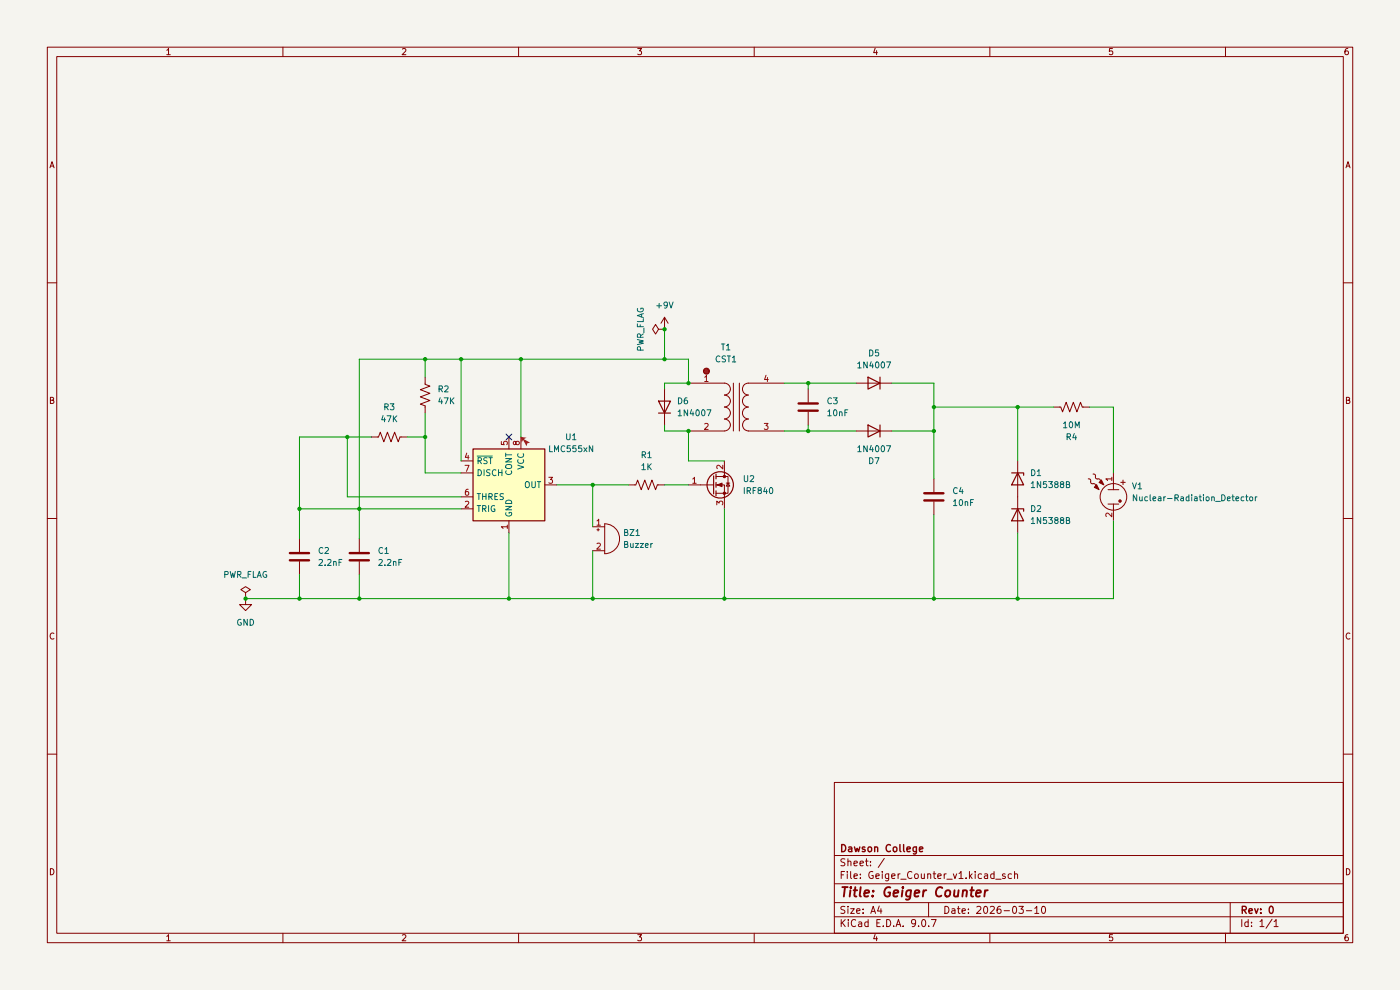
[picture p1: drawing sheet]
(kicad_sch
 (version 20250114)
 (generator "eeschema")
 (generator_version "9.0")
 (paper "A4")
 (title_block
  (title "Geiger Counter")
  (date "2026-03-10")
  (rev "0")
  (company "Dawson College"))
 (lib_symbols
  (symbol "Device:Buzzer"
   (pin_names
    (offset 0.0254) (hide yes)) (exclude_from_sim no) (in_bom yes) (on_board yes)
   (property "Reference" "BZ" (at 3.81 1.27 0) (effects (font (size 1.27 1.27)) (justify left)))
   (property "Value" "Buzzer" (at 3.81 -1.27 0) (effects (font (size 1.27 1.27)) (justify left)))
   (property "Footprint" "" (at -0.635 2.54 90) (effects (font (size 1.27 1.27)) (hide yes)))
   (property "Datasheet" "~" (at -0.635 2.54 90) (effects (font (size 1.27 1.27)) (hide yes)))
   (property "Description" "Buzzer, polarized" (at 0 0 0) (effects (font (size 1.27 1.27)) (hide yes)))
   (symbol "Buzzer_0_1"
    (polyline (pts (xy -1.651 1.905) (xy -1.143 1.905)) (stroke (width 0) (type default)) (fill (type none)))
    (polyline (pts (xy -1.397 2.159) (xy -1.397 1.651)) (stroke (width 0) (type default)) (fill (type none)))
    (arc (start 0 3.175) (mid 3.1612 0) (end 0 -3.175) (stroke (width 0) (type default)) (fill (type none)))
    (polyline (pts (xy 0 3.175) (xy 0 -3.175)) (stroke (width 0) (type default)) (fill (type none))))
   (symbol "Buzzer_1_1"
    (pin passive line (at -2.54 2.54 0) (length 2.54) (name "+" (effects (font (size 1.27 1.27)))) (number "1" (effects (font (size 1.27 1.27)))))
    (pin passive line (at -2.54 -2.54 0) (length 2.54) (name "-" (effects (font (size 1.27 1.27)))) (number "2" (effects (font (size 1.27 1.27))))))
   (embedded_fonts no))
  (symbol "Device:C"
   (pin_numbers (hide yes))
   (pin_names
    (offset 0.254)) (exclude_from_sim no) (in_bom yes) (on_board yes)
   (property "Reference" "C" (at 0.635 2.54 0) (effects (font (size 1.27 1.27)) (justify left)))
   (property "Value" "C" (at 0.635 -2.54 0) (effects (font (size 1.27 1.27)) (justify left)))
   (property "Footprint" "" (at 0.9652 -3.81 0) (effects (font (size 1.27 1.27)) (hide yes)))
   (property "Datasheet" "~" (at 0 0 0) (effects (font (size 1.27 1.27)) (hide yes)))
   (property "Description" "Unpolarized capacitor" (at 0 0 0) (effects (font (size 1.27 1.27)) (hide yes)))
   (symbol "C_0_1"
    (polyline (pts (xy -2.032 0.762) (xy 2.032 0.762)) (stroke (width 0.508) (type default)) (fill (type none)))
    (polyline (pts (xy -2.032 -0.762) (xy 2.032 -0.762)) (stroke (width 0.508) (type default)) (fill (type none))))
   (symbol "C_1_1"
    (pin passive line (at 0 3.81 270) (length 2.794) (name "~" (effects (font (size 1.27 1.27)))) (number "1" (effects (font (size 1.27 1.27)))))
    (pin passive line (at 0 -3.81 90) (length 2.794) (name "~" (effects (font (size 1.27 1.27)))) (number "2" (effects (font (size 1.27 1.27))))))
   (embedded_fonts no))
  (symbol "Device:R_US"
   (pin_numbers (hide yes))
   (pin_names
    (offset 0)) (exclude_from_sim no) (in_bom yes) (on_board yes)
   (property "Reference" "R" (at 2.54 0 90) (effects (font (size 1.27 1.27))))
   (property "Value" "R_US" (at -2.54 0 90) (effects (font (size 1.27 1.27))))
   (property "Footprint" "" (at 1.016 -0.254 90) (effects (font (size 1.27 1.27)) (hide yes)))
   (property "Datasheet" "~" (at 0 0 0) (effects (font (size 1.27 1.27)) (hide yes)))
   (property "Description" "Resistor, US symbol" (at 0 0 0) (effects (font (size 1.27 1.27)) (hide yes)))
   (symbol "R_US_0_1"
    (polyline (pts (xy 0 2.286) (xy 0 2.54)) (stroke (width 0) (type default)) (fill (type none)))
    (polyline (pts (xy 0 2.286) (xy 1.016 1.905) (xy 0 1.524) (xy -1.016 1.143) (xy 0 0.762)) (stroke (width 0) (type default)) (fill (type none)))
    (polyline (pts (xy 0 0.762) (xy 1.016 0.381) (xy 0 0) (xy -1.016 -0.381) (xy 0 -0.762)) (stroke (width 0) (type default)) (fill (type none)))
    (polyline (pts (xy 0 -0.762) (xy 1.016 -1.143) (xy 0 -1.524) (xy -1.016 -1.905) (xy 0 -2.286)) (stroke (width 0) (type default)) (fill (type none)))
    (polyline (pts (xy 0 -2.286) (xy 0 -2.54)) (stroke (width 0) (type default)) (fill (type none))))
   (symbol "R_US_1_1"
    (pin passive line (at 0 3.81 270) (length 1.27) (name "~" (effects (font (size 1.27 1.27)))) (number "1" (effects (font (size 1.27 1.27)))))
    (pin passive line (at 0 -3.81 90) (length 1.27) (name "~" (effects (font (size 1.27 1.27)))) (number "2" (effects (font (size 1.27 1.27))))))
   (embedded_fonts no))
  (symbol "Diode:1N4007"
   (pin_numbers (hide yes))
   (pin_names (hide yes)) (exclude_from_sim no) (in_bom yes) (on_board yes)
   (property "Reference" "D" (at 0 2.54 0) (effects (font (size 1.27 1.27))))
   (property "Value" "1N4007" (at 0 -2.54 0) (effects (font (size 1.27 1.27))))
   (property "Footprint" "Diode_THT:D_DO-41_SOD81_P10.16mm_Horizontal" (at 0 -4.445 0) (effects (font (size 1.27 1.27)) (hide yes)))
   (property "Datasheet" "http://www.vishay.com/docs/88503/1n4001.pdf" (at 0 0 0) (effects (font (size 1.27 1.27)) (hide yes)))
   (property "Description" "1000V 1A General Purpose Rectifier Diode, DO-41" (at 0 0 0) (effects (font (size 1.27 1.27)) (hide yes)))
   (property "Sim.Device" "D" (at 0 0 0) (effects (font (size 1.27 1.27)) (hide yes)))
   (property "Sim.Pins" "1=K 2=A" (at 0 0 0) (effects (font (size 1.27 1.27)) (hide yes)))
   (symbol "1N4007_0_1"
    (polyline (pts (xy -1.27 1.27) (xy -1.27 -1.27)) (stroke (width 0.254) (type default)) (fill (type none)))
    (polyline (pts (xy 1.27 1.27) (xy 1.27 -1.27) (xy -1.27 0) (xy 1.27 1.27)) (stroke (width 0.254) (type default)) (fill (type none)))
    (polyline (pts (xy 1.27 0) (xy -1.27 0)) (stroke (width 0) (type default)) (fill (type none))))
   (symbol "1N4007_1_1"
    (pin passive line (at -3.81 0 0) (length 2.54) (name "K" (effects (font (size 1.27 1.27)))) (number "1" (effects (font (size 1.27 1.27)))))
    (pin passive line (at 3.81 0 180) (length 2.54) (name "A" (effects (font (size 1.27 1.27)))) (number "2" (effects (font (size 1.27 1.27))))))
   (embedded_fonts no))
  (symbol "Diode:BZV55C75"
   (pin_numbers (hide yes))
   (pin_names (hide yes)) (exclude_from_sim no) (in_bom yes) (on_board yes)
   (property "Reference" "D" (at 0 2.54 0) (effects (font (size 1.27 1.27))))
   (property "Value" "BZV55C75" (at 0 -2.54 0) (effects (font (size 1.27 1.27))))
   (property "Footprint" "Diode_SMD:D_MiniMELF" (at 0 -4.445 0) (effects (font (size 1.27 1.27)) (hide yes)))
   (property "Datasheet" "https://assets.nexperia.com/documents/data-sheet/BZV55_SER.pdf" (at 0 0 0) (effects (font (size 1.27 1.27)) (hide yes)))
   (property "Description" "75V, 500mW, 5%, Zener diode, MiniMELF" (at 0 0 0) (effects (font (size 1.27 1.27)) (hide yes)))
   (symbol "BZV55C75_0_1"
    (polyline (pts (xy -1.27 -1.27) (xy -1.27 1.27) (xy -0.762 1.27)) (stroke (width 0.254) (type default)) (fill (type none)))
    (polyline (pts (xy 1.27 0) (xy -1.27 0)) (stroke (width 0) (type default)) (fill (type none)))
    (polyline (pts (xy 1.27 -1.27) (xy 1.27 1.27) (xy -1.27 0) (xy 1.27 -1.27)) (stroke (width 0.254) (type default)) (fill (type none))))
   (symbol "BZV55C75_1_1"
    (pin passive line (at -3.81 0 0) (length 2.54) (name "K" (effects (font (size 1.27 1.27)))) (number "1" (effects (font (size 1.27 1.27)))))
    (pin passive line (at 3.81 0 180) (length 2.54) (name "A" (effects (font (size 1.27 1.27)))) (number "2" (effects (font (size 1.27 1.27))))))
   (embedded_fonts no))
  (symbol "Geiger:HVT-03"
   (pin_names
    (offset 1.016) (hide yes)) (exclude_from_sim no) (in_bom yes) (on_board yes)
   (property "Reference" "T" (at 0 6.35 0) (effects (font (size 1.27 1.27))))
   (property "Value" "HVT-03" (at 0 -7.62 0) (effects (font (size 1.27 1.27))))
   (property "Footprint" "" (at 0 0 0) (effects (font (size 1.27 1.27)) (hide yes)))
   (property "Datasheet" "https://www.imagesco.com/geiger/hvt-03.html" (at 0 0 0) (effects (font (size 1.27 1.27)) (hide yes)))
   (property "Description" "Geiger Counter HV Transformer, Images SI, ~400V output" (at 0.508 11.43 0) (effects (font (size 1.27 1.27)) (hide yes)))
   (symbol "HVT-03_0_1"
    (circle (center -6.35 7.62) (radius 0.635) (stroke (width 0) (type default)) (fill (type color) (color 194 0 0 1)))
    (arc (start -1.27 3.81) (mid -1.656 2.9336) (end -2.54 2.5654) (stroke (width 0) (type default)) (fill (type none)))
    (arc (start -1.27 1.27) (mid -1.656 0.3936) (end -2.54 0.0254) (stroke (width 0) (type default)) (fill (type none)))
    (arc (start -1.27 -1.27) (mid -1.656 -2.1464) (end -2.54 -2.5146) (stroke (width 0) (type default)) (fill (type none)))
    (arc (start -1.27 -3.81) (mid -1.656 -4.6864) (end -2.54 -5.0546) (stroke (width 0) (type default)) (fill (type none)))
    (arc (start -2.54 5.08) (mid -1.642 4.708) (end -1.27 3.81) (stroke (width 0) (type default)) (fill (type none)))
    (arc (start -2.54 2.54) (mid -1.642 2.168) (end -1.27 1.27) (stroke (width 0) (type default)) (fill (type none)))
    (arc (start -2.54 0) (mid -1.642 -0.372) (end -1.27 -1.27) (stroke (width 0) (type default)) (fill (type none)))
    (arc (start -2.54 -2.54) (mid -1.642 -2.912) (end -1.27 -3.81) (stroke (width 0) (type default)) (fill (type none)))
    (polyline (pts (xy -0.635 5.08) (xy -0.635 -5.08)) (stroke (width 0) (type default)) (fill (type none)))
    (polyline (pts (xy 0.635 -5.08) (xy 0.635 5.08)) (stroke (width 0) (type default)) (fill (type none)))
    (arc (start 1.2954 3.81) (mid 1.6457 4.7117) (end 2.54 5.08) (stroke (width 0) (type default)) (fill (type none)))
    (arc (start 1.2954 1.27) (mid 1.6457 2.1717) (end 2.54 2.54) (stroke (width 0) (type default)) (fill (type none)))
    (arc (start 1.2954 -1.27) (mid 1.6457 -0.3683) (end 2.54 0) (stroke (width 0) (type default)) (fill (type none)))
    (arc (start 2.54 2.5654) (mid 1.6599 2.9299) (end 1.2954 3.81) (stroke (width 0) (type default)) (fill (type none)))
    (arc (start 2.54 0.0254) (mid 1.6599 0.3899) (end 1.2954 1.27) (stroke (width 0) (type default)) (fill (type none)))
    (arc (start 2.54 -2.5146) (mid 1.6599 -2.1501) (end 1.2954 -1.27) (stroke (width 0) (type default)) (fill (type none)))
    (arc (start 1.3208 -3.81) (mid 1.6711 -2.9085) (end 2.5654 -2.54) (stroke (width 0) (type default)) (fill (type none)))
    (arc (start 2.5654 -5.0546) (mid 1.6851 -4.6902) (end 1.3208 -3.81) (stroke (width 0) (type default)) (fill (type none))))
   (symbol "HVT-03_1_1"
    (pin passive line (at -10.16 5.08 0) (length 7.62) (name "AA" (effects (font (size 1.27 1.27)))) (number "1" (effects (font (size 1.27 1.27)))))
    (pin passive line (at -10.16 -5.08 0) (length 7.62) (name "AB" (effects (font (size 1.27 1.27)))) (number "2" (effects (font (size 1.27 1.27)))))
    (pin passive line (at 10.16 5.08 180) (length 7.62) (name "SB" (effects (font (size 1.27 1.27)))) (number "4" (effects (font (size 1.27 1.27)))))
    (pin passive line (at 10.16 -5.08 180) (length 7.62) (name "SA" (effects (font (size 1.27 1.27)))) (number "3" (effects (font (size 1.27 1.27))))))
   (embedded_fonts no))
  (symbol "Sensor:Nuclear-Radiation_Detector"
   (pin_names
    (offset 0) (hide yes)) (exclude_from_sim no) (in_bom yes) (on_board yes)
   (property "Reference" "V" (at 5.08 1.27 0) (effects (font (size 1.27 1.27)) (justify left)))
   (property "Value" "Nuclear-Radiation_Detector" (at 5.08 -1.27 0) (effects (font (size 1.27 1.27)) (justify left)))
   (property "Footprint" "" (at 5.08 2.54 0) (effects (font (size 1.27 1.27)) (hide yes)))
   (property "Datasheet" "~" (at 0 0 0) (effects (font (size 1.27 1.27)) (hide yes)))
   (property "Description" "Generic radiation detector" (at 0 0 0) (effects (font (size 1.27 1.27)) (hide yes)))
   (symbol "Nuclear-Radiation_Detector_0_0"
    (text "+" (at 2.032 3.175 0) (effects (font (size 1.27 1.27)))))
   (symbol "Nuclear-Radiation_Detector_0_1"
    (arc (start -3.302 3.81) (mid -2.891 3.713) (end -2.794 3.302) (stroke (width 0) (type default)) (fill (type none)))
    (polyline (pts (xy -2.54 3.556) (xy -3.048 3.048) (xy -2.032 2.54) (xy -2.54 3.556)) (stroke (width 0) (type default)) (fill (type outline)))
    (polyline (pts (xy -1.143 1.524) (xy 1.143 1.524)) (stroke (width 0) (type default)) (fill (type none)))
    (polyline (pts (xy -1.143 -1.524) (xy 1.143 -1.524)) (stroke (width 0) (type default)) (fill (type none)))
    (polyline (pts (xy 0 2.54) (xy 0 1.524)) (stroke (width 0) (type default)) (fill (type none)))
    (circle (center 0 0) (radius 2.8194) (stroke (width 0) (type default)) (fill (type none)))
    (polyline (pts (xy 0 -1.524) (xy 0 -2.54)) (stroke (width 0) (type default)) (fill (type none)))
    (circle (center 1.397 -0.889) (radius 0.254) (stroke (width 0) (type default)) (fill (type outline))))
   (symbol "Nuclear-Radiation_Detector_1_1"
    (arc (start -5.334 3.81) (mid -4.923 3.713) (end -4.826 3.302) (stroke (width 0) (type default)) (fill (type none)))
    (arc (start -4.318 2.794) (mid -4.729 2.891) (end -4.826 3.302) (stroke (width 0) (type default)) (fill (type none)))
    (arc (start -4.318 4.826) (mid -3.907 4.729) (end -3.81 4.318) (stroke (width 0) (type default)) (fill (type none)))
    (arc (start -4.318 2.794) (mid -3.907 2.697) (end -3.81 2.286) (stroke (width 0) (type default)) (fill (type none)))
    (polyline (pts (xy -3.556 2.54) (xy -4.064 2.032) (xy -3.048 1.524) (xy -3.556 2.54)) (stroke (width 0) (type default)) (fill (type outline)))
    (arc (start -3.302 3.81) (mid -3.713 3.907) (end -3.81 4.318) (stroke (width 0) (type default)) (fill (type none)))
    (pin passive line (at 0 5.08 270) (length 2.54) (name "1" (effects (font (size 1.27 1.27)))) (number "1" (effects (font (size 1.27 1.27)))))
    (pin passive line (at 0 -5.08 90) (length 2.54) (name "2" (effects (font (size 1.27 1.27)))) (number "2" (effects (font (size 1.27 1.27))))))
   (embedded_fonts no))
  (symbol "Timer:LMC555xN" (exclude_from_sim no) (in_bom yes) (on_board yes)
   (property "Reference" "U" (at -10.16 8.89 0) (effects (font (size 1.27 1.27)) (justify left)))
   (property "Value" "LMC555xN" (at 2.54 8.89 0) (effects (font (size 1.27 1.27)) (justify left)))
   (property "Footprint" "Package_DIP:DIP-8_W7.62mm" (at 0 -22.86 0) (effects (font (size 1.27 1.27)) (hide yes)))
   (property "Datasheet" "http://www.ti.com/lit/ds/symlink/lmc555.pdf" (at 0 -25.4 0) (effects (font (size 1.27 1.27)) (hide yes)))
   (property "Description" "CMOS Timer, 555 compatible, PDIP-8" (at 0 -20.32 0) (effects (font (size 1.27 1.27)) (hide yes)))
   (symbol "LMC555xN_0_0"
    (pin power_in line (at 0 -10.16 90) (length 2.54) (name "GND" (effects (font (size 1.27 1.27)))) (number "1" (effects (font (size 1.27 1.27)))))
    (pin power_in line (at 2.54 10.16 270) (length 2.54) (name "VCC" (effects (font (size 1.27 1.27)))) (number "8" (effects (font (size 1.27 1.27))))))
   (symbol "LMC555xN_0_1"
    (rectangle (start -7.62 7.62) (end 7.62 -7.62) (stroke (width 0.254) (type default)) (fill (type background))))
   (symbol "LMC555xN_1_1"
    (pin input line (at -10.16 5.08 0) (length 2.54) (name "~{RST}" (effects (font (size 1.27 1.27)))) (number "4" (effects (font (size 1.27 1.27)))))
    (pin input line (at -10.16 2.54 0) (length 2.54) (name "DISCH" (effects (font (size 1.27 1.27)))) (number "7" (effects (font (size 1.27 1.27)))))
    (pin input line (at -10.16 -2.54 0) (length 2.54) (name "THRES" (effects (font (size 1.27 1.27)))) (number "6" (effects (font (size 1.27 1.27)))))
    (pin input line (at -10.16 -5.08 0) (length 2.54) (name "TRIG" (effects (font (size 1.27 1.27)))) (number "2" (effects (font (size 1.27 1.27)))))
    (pin open_collector line (at 0 10.16 270) (length 2.54) (name "CONT" (effects (font (size 1.27 1.27)))) (number "5" (effects (font (size 1.27 1.27)))))
    (pin output line (at 10.16 0 180) (length 2.54) (name "OUT" (effects (font (size 1.27 1.27)))) (number "3" (effects (font (size 1.27 1.27))))))
   (embedded_fonts no))
  (symbol "Transistor_FET:IRF840A"
   (pin_names
    (offset 0) (hide yes)) (exclude_from_sim no) (in_bom yes) (on_board yes)
   (property "Reference" "Q" (at 5.08 1.905 0) (effects (font (size 1.27 1.27)) (justify left)))
   (property "Value" "IRF840A" (at 5.08 0 0) (effects (font (size 1.27 1.27)) (justify left)))
   (property "Footprint" "Package_TO_SOT_THT:TO-220-3_Vertical" (at 5.08 -1.905 0) (effects (font (size 1.27 1.27)
    (italic yes)) (justify left) (hide yes)))
   (property "Datasheet" "https://www.vishay.com/docs/91065/91065.pdf" (at 5.08 -3.81 0) (effects (font (size 1.27 1.27)) (justify left) (hide yes)))
   (property "Description" "N-Channel MOSFET, 8A Id, 500V Vds, 850mΩ Rds, TO-220" (at 0 0 0) (effects (font (size 1.27 1.27)) (hide yes)))
   (symbol "IRF840A_0_1"
    (polyline (pts (xy 0.254 1.905) (xy 0.254 -1.905)) (stroke (width 0.254) (type default)) (fill (type none)))
    (polyline (pts (xy 0.254 0) (xy -2.54 0)) (stroke (width 0) (type default)) (fill (type none)))
    (polyline (pts (xy 0.762 2.286) (xy 0.762 1.27)) (stroke (width 0.254) (type default)) (fill (type none)))
    (polyline (pts (xy 0.762 0.508) (xy 0.762 -0.508)) (stroke (width 0.254) (type default)) (fill (type none)))
    (polyline (pts (xy 0.762 -1.27) (xy 0.762 -2.286)) (stroke (width 0.254) (type default)) (fill (type none)))
    (polyline (pts (xy 0.762 -1.778) (xy 3.302 -1.778) (xy 3.302 1.778) (xy 0.762 1.778)) (stroke (width 0) (type default)) (fill (type none)))
    (polyline (pts (xy 1.016 0) (xy 2.032 0.381) (xy 2.032 -0.381) (xy 1.016 0)) (stroke (width 0) (type default)) (fill (type outline)))
    (circle (center 1.651 0) (radius 2.794) (stroke (width 0.254) (type default)) (fill (type none)))
    (polyline (pts (xy 2.54 2.54) (xy 2.54 1.778)) (stroke (width 0) (type default)) (fill (type none)))
    (circle (center 2.54 1.778) (radius 0.254) (stroke (width 0) (type default)) (fill (type outline)))
    (circle (center 2.54 -1.778) (radius 0.254) (stroke (width 0) (type default)) (fill (type outline)))
    (polyline (pts (xy 2.54 -2.54) (xy 2.54 0) (xy 0.762 0)) (stroke (width 0) (type default)) (fill (type none)))
    (polyline (pts (xy 2.921 0.381) (xy 3.683 0.381)) (stroke (width 0) (type default)) (fill (type none)))
    (polyline (pts (xy 3.302 0.381) (xy 2.921 -0.254) (xy 3.683 -0.254) (xy 3.302 0.381)) (stroke (width 0) (type default)) (fill (type none))))
   (symbol "IRF840A_1_1"
    (pin input line (at -5.08 0 0) (length 2.54) (name "G" (effects (font (size 1.27 1.27)))) (number "1" (effects (font (size 1.27 1.27)))))
    (pin passive line (at 2.54 5.08 270) (length 2.54) (name "D" (effects (font (size 1.27 1.27)))) (number "2" (effects (font (size 1.27 1.27)))))
    (pin passive line (at 2.54 -5.08 90) (length 2.54) (name "S" (effects (font (size 1.27 1.27)))) (number "3" (effects (font (size 1.27 1.27))))))
   (embedded_fonts no))
  (symbol "power:+9V"
   (power)
   (pin_numbers (hide yes))
   (pin_names
    (offset 0) (hide yes)) (exclude_from_sim no) (in_bom yes) (on_board yes)
   (property "Reference" "#PWR" (at 0 -3.81 0) (effects (font (size 1.27 1.27)) (hide yes)))
   (property "Value" "+9V" (at 0 3.556 0) (effects (font (size 1.27 1.27))))
   (property "Footprint" "" (at 0 0 0) (effects (font (size 1.27 1.27)) (hide yes)))
   (property "Datasheet" "" (at 0 0 0) (effects (font (size 1.27 1.27)) (hide yes)))
   (property "Description" "Power symbol creates a global label with name \"+9V\"" (at 0 0 0) (effects (font (size 1.27 1.27)) (hide yes)))
   (symbol "+9V_0_1"
    (polyline (pts (xy -0.762 1.27) (xy 0 2.54)) (stroke (width 0) (type default)) (fill (type none)))
    (polyline (pts (xy 0 2.54) (xy 0.762 1.27)) (stroke (width 0) (type default)) (fill (type none)))
    (polyline (pts (xy 0 0) (xy 0 2.54)) (stroke (width 0) (type default)) (fill (type none))))
   (symbol "+9V_1_1"
    (pin power_in line (at 0 0 90) (length 0) (name "~" (effects (font (size 1.27 1.27)))) (number "1" (effects (font (size 1.27 1.27))))))
   (embedded_fonts no))
  (symbol "power:GND"
   (power)
   (pin_numbers (hide yes))
   (pin_names
    (offset 0) (hide yes)) (exclude_from_sim no) (in_bom yes) (on_board yes)
   (property "Reference" "#PWR" (at 0 -6.35 0) (effects (font (size 1.27 1.27)) (hide yes)))
   (property "Value" "GND" (at 0 -3.81 0) (effects (font (size 1.27 1.27))))
   (property "Footprint" "" (at 0 0 0) (effects (font (size 1.27 1.27)) (hide yes)))
   (property "Datasheet" "" (at 0 0 0) (effects (font (size 1.27 1.27)) (hide yes)))
   (property "Description" "Power symbol creates a global label with name \"GND\" , ground" (at 0 0 0) (effects (font (size 1.27 1.27)) (hide yes)))
   (symbol "GND_0_1"
    (polyline (pts (xy 0 0) (xy 0 -1.27) (xy 1.27 -1.27) (xy 0 -2.54) (xy -1.27 -1.27) (xy 0 -1.27)) (stroke (width 0) (type default)) (fill (type none))))
   (symbol "GND_1_1"
    (pin power_in line (at 0 0 270) (length 0) (name "~" (effects (font (size 1.27 1.27)))) (number "1" (effects (font (size 1.27 1.27))))))
   (embedded_fonts no))
  (symbol "power:PWR_FLAG"
   (power)
   (pin_numbers (hide yes))
   (pin_names
    (offset 0) (hide yes)) (exclude_from_sim no) (in_bom yes) (on_board yes)
   (property "Reference" "#FLG" (at 0 1.905 0) (effects (font (size 1.27 1.27)) (hide yes)))
   (property "Value" "PWR_FLAG" (at 0 3.81 0) (effects (font (size 1.27 1.27))))
   (property "Footprint" "" (at 0 0 0) (effects (font (size 1.27 1.27)) (hide yes)))
   (property "Datasheet" "~" (at 0 0 0) (effects (font (size 1.27 1.27)) (hide yes)))
   (property "Description" "Special symbol for telling ERC where power comes from" (at 0 0 0) (effects (font (size 1.27 1.27)) (hide yes)))
   (symbol "PWR_FLAG_0_0"
    (pin power_out line (at 0 0 90) (length 0) (name "~" (effects (font (size 1.27 1.27)))) (number "1" (effects (font (size 1.27 1.27))))))
   (symbol "PWR_FLAG_0_1"
    (polyline (pts (xy 0 0) (xy 0 1.27) (xy -1.016 1.905) (xy 0 2.54) (xy 1.016 1.905) (xy 0 1.27)) (stroke (width 0) (type default)) (fill (type none))))
   (embedded_fonts no)))
 (junction
  (at 125.73 127)
  (diameter 0)
  (color 0 0 0 0))
 (junction
  (at 73.66 92.71)
  (diameter 0)
  (color 0 0 0 0))
 (junction
  (at 107.95 127)
  (diameter 0)
  (color 0 0 0 0))
 (junction
  (at 140.97 69.85)
  (diameter 0)
  (color 0 0 0 0))
 (junction
  (at 76.2 107.95)
  (diameter 0)
  (color 0 0 0 0))
 (junction
  (at 198.12 86.36)
  (diameter 0)
  (color 0 0 0 0))
 (junction
  (at 90.17 76.2)
  (diameter 0)
  (color 0 0 0 0))
 (junction
  (at 125.73 102.87)
  (diameter 0)
  (color 0 0 0 0))
 (junction
  (at 146.05 91.44)
  (diameter 0)
  (color 0 0 0 0))
 (junction
  (at 52.07 127)
  (diameter 0)
  (color 0 0 0 0))
 (junction
  (at 146.05 81.28)
  (diameter 0)
  (color 0 0 0 0))
 (junction
  (at 215.9 86.36)
  (diameter 0)
  (color 0 0 0 0))
 (junction
  (at 198.12 91.44)
  (diameter 0)
  (color 0 0 0 0))
 (junction
  (at 198.12 127)
  (diameter 0)
  (color 0 0 0 0))
 (junction
  (at 76.2 127)
  (diameter 0)
  (color 0 0 0 0))
 (junction
  (at 171.45 91.44)
  (diameter 0)
  (color 0 0 0 0))
 (junction
  (at 110.49 76.2)
  (diameter 0)
  (color 0 0 0 0))
 (junction
  (at 97.79 76.2)
  (diameter 0)
  (color 0 0 0 0))
 (junction
  (at 63.5 107.95)
  (diameter 0)
  (color 0 0 0 0))
 (junction
  (at 171.45 81.28)
  (diameter 0)
  (color 0 0 0 0))
 (junction
  (at 63.5 127)
  (diameter 0)
  (color 0 0 0 0))
 (junction
  (at 153.67 127)
  (diameter 0)
  (color 0 0 0 0))
 (junction
  (at 90.17 92.71)
  (diameter 0)
  (color 0 0 0 0))
 (junction
  (at 215.9 127)
  (diameter 0)
  (color 0 0 0 0))
 (junction
  (at 140.97 76.2)
  (diameter 0)
  (color 0 0 0 0))
 (no_connect
  (at 107.95 92.71))
 (wire
  (pts (xy 140.97 76.2) (xy 146.05 76.2))
  (stroke (width 0) (type default)))
 (wire
  (pts (xy 76.2 107.95) (xy 97.79 107.95))
  (stroke (width 0) (type default)))
 (wire
  (pts (xy 107.95 113.03) (xy 107.95 127))
  (stroke (width 0) (type default)))
 (wire
  (pts (xy 52.07 127) (xy 63.5 127))
  (stroke (width 0) (type default)))
 (wire
  (pts (xy 189.23 91.44) (xy 198.12 91.44))
  (stroke (width 0) (type default)))
 (wire
  (pts (xy 146.05 91.44) (xy 146.05 97.79))
  (stroke (width 0) (type default)))
 (wire
  (pts (xy 215.9 113.03) (xy 215.9 127))
  (stroke (width 0) (type default)))
 (wire
  (pts (xy 76.2 121.92) (xy 76.2 127))
  (stroke (width 0) (type default)))
 (wire
  (pts (xy 171.45 81.28) (xy 171.45 82.55))
  (stroke (width 0) (type default)))
 (wire
  (pts (xy 140.97 82.55) (xy 140.97 81.28))
  (stroke (width 0) (type default)))
 (wire
  (pts (xy 110.49 76.2) (xy 140.97 76.2))
  (stroke (width 0) (type default)))
 (wire
  (pts (xy 166.37 91.44) (xy 171.45 91.44))
  (stroke (width 0) (type default)))
 (wire
  (pts (xy 76.2 127) (xy 107.95 127))
  (stroke (width 0) (type default)))
 (wire
  (pts (xy 125.73 102.87) (xy 133.35 102.87))
  (stroke (width 0) (type default)))
 (wire
  (pts (xy 236.22 110.49) (xy 236.22 127))
  (stroke (width 0) (type default)))
 (wire
  (pts (xy 63.5 121.92) (xy 63.5 127))
  (stroke (width 0) (type default)))
 (wire
  (pts (xy 73.66 92.71) (xy 73.66 105.41))
  (stroke (width 0) (type default)))
 (wire
  (pts (xy 215.9 86.36) (xy 215.9 97.79))
  (stroke (width 0) (type default)))
 (wire
  (pts (xy 231.14 86.36) (xy 236.22 86.36))
  (stroke (width 0) (type default)))
 (wire
  (pts (xy 107.95 127) (xy 125.73 127))
  (stroke (width 0) (type default)))
 (wire
  (pts (xy 63.5 107.95) (xy 63.5 114.3))
  (stroke (width 0) (type default)))
 (wire
  (pts (xy 153.67 107.95) (xy 153.67 127))
  (stroke (width 0) (type default)))
 (wire
  (pts (xy 146.05 76.2) (xy 146.05 81.28))
  (stroke (width 0) (type default)))
 (wire
  (pts (xy 63.5 92.71) (xy 73.66 92.71))
  (stroke (width 0) (type default)))
 (wire
  (pts (xy 63.5 127) (xy 76.2 127))
  (stroke (width 0) (type default)))
 (wire
  (pts (xy 90.17 76.2) (xy 90.17 80.01))
  (stroke (width 0) (type default)))
 (wire
  (pts (xy 198.12 81.28) (xy 198.12 86.36))
  (stroke (width 0) (type default)))
 (wire
  (pts (xy 140.97 69.85) (xy 140.97 76.2))
  (stroke (width 0) (type default)))
 (wire
  (pts (xy 73.66 92.71) (xy 78.74 92.71))
  (stroke (width 0) (type default)))
 (wire
  (pts (xy 198.12 86.36) (xy 215.9 86.36))
  (stroke (width 0) (type default)))
 (wire
  (pts (xy 76.2 76.2) (xy 90.17 76.2))
  (stroke (width 0) (type default)))
 (wire
  (pts (xy 110.49 76.2) (xy 110.49 92.71))
  (stroke (width 0) (type default)))
 (wire
  (pts (xy 86.36 92.71) (xy 90.17 92.71))
  (stroke (width 0) (type default)))
 (wire
  (pts (xy 73.66 105.41) (xy 97.79 105.41))
  (stroke (width 0) (type default)))
 (wire
  (pts (xy 198.12 91.44) (xy 198.12 101.6))
  (stroke (width 0) (type default)))
 (wire
  (pts (xy 90.17 76.2) (xy 97.79 76.2))
  (stroke (width 0) (type default)))
 (wire
  (pts (xy 171.45 91.44) (xy 181.61 91.44))
  (stroke (width 0) (type default)))
 (wire
  (pts (xy 166.37 81.28) (xy 171.45 81.28))
  (stroke (width 0) (type default)))
 (wire
  (pts (xy 140.97 102.87) (xy 146.05 102.87))
  (stroke (width 0) (type default)))
 (wire
  (pts (xy 198.12 109.22) (xy 198.12 127))
  (stroke (width 0) (type default)))
 (wire
  (pts (xy 153.67 127) (xy 198.12 127))
  (stroke (width 0) (type default)))
 (wire
  (pts (xy 236.22 86.36) (xy 236.22 100.33))
  (stroke (width 0) (type default)))
 (wire
  (pts (xy 97.79 76.2) (xy 97.79 97.79))
  (stroke (width 0) (type default)))
 (wire
  (pts (xy 140.97 81.28) (xy 146.05 81.28))
  (stroke (width 0) (type default)))
 (wire
  (pts (xy 215.9 86.36) (xy 223.52 86.36))
  (stroke (width 0) (type default)))
 (wire
  (pts (xy 189.23 81.28) (xy 198.12 81.28))
  (stroke (width 0) (type default)))
 (wire
  (pts (xy 118.11 102.87) (xy 125.73 102.87))
  (stroke (width 0) (type default)))
 (wire
  (pts (xy 171.45 81.28) (xy 181.61 81.28))
  (stroke (width 0) (type default)))
 (wire
  (pts (xy 125.73 127) (xy 153.67 127))
  (stroke (width 0) (type default)))
 (wire
  (pts (xy 63.5 92.71) (xy 63.5 107.95))
  (stroke (width 0) (type default)))
 (wire
  (pts (xy 76.2 107.95) (xy 76.2 114.3))
  (stroke (width 0) (type default)))
 (wire
  (pts (xy 140.97 90.17) (xy 140.97 91.44))
  (stroke (width 0) (type default)))
 (wire
  (pts (xy 198.12 127) (xy 215.9 127))
  (stroke (width 0) (type default)))
 (wire
  (pts (xy 90.17 87.63) (xy 90.17 92.71))
  (stroke (width 0) (type default)))
 (wire
  (pts (xy 236.22 127) (xy 215.9 127))
  (stroke (width 0) (type default)))
 (wire
  (pts (xy 90.17 92.71) (xy 90.17 100.33))
  (stroke (width 0) (type default)))
 (wire
  (pts (xy 125.73 116.84) (xy 125.73 127))
  (stroke (width 0) (type default)))
 (wire
  (pts (xy 97.79 76.2) (xy 110.49 76.2))
  (stroke (width 0) (type default)))
 (wire
  (pts (xy 90.17 100.33) (xy 97.79 100.33))
  (stroke (width 0) (type default)))
 (wire
  (pts (xy 140.97 91.44) (xy 146.05 91.44))
  (stroke (width 0) (type default)))
 (wire
  (pts (xy 146.05 97.79) (xy 153.67 97.79))
  (stroke (width 0) (type default)))
 (wire
  (pts (xy 198.12 86.36) (xy 198.12 91.44))
  (stroke (width 0) (type default)))
 (wire
  (pts (xy 63.5 107.95) (xy 76.2 107.95))
  (stroke (width 0) (type default)))
 (wire
  (pts (xy 125.73 102.87) (xy 125.73 111.76))
  (stroke (width 0) (type default)))
 (wire
  (pts (xy 76.2 76.2) (xy 76.2 107.95))
  (stroke (width 0) (type default)))
 (wire
  (pts (xy 171.45 90.17) (xy 171.45 91.44))
  (stroke (width 0) (type default)))
 (symbol
  (lib_id "Timer:LMC555xN")
  (at 107.95 102.87 0)
  (unit 1)
  (exclude_from_sim no)
  (in_bom yes)
  (on_board yes)
  (dnp no)
  (property "Reference" "U1" (at 121.158 92.71 0) (effects (font (size 1.27 1.27))))
  (property "Value" "LMC555xN" (at 121.158 95.25 0) (effects (font (size 1.27 1.27))))
  (property "Footprint" "Package_DIP:DIP-8_W7.62mm" (at 107.95 125.73 0) (effects (font (size 1.27 1.27)) (hide yes)))
  (property "Datasheet" "http://www.ti.com/lit/ds/symlink/lmc555.pdf" (at 107.95 128.27 0) (effects (font (size 1.27 1.27)) (hide yes)))
  (property "Description" "CMOS Timer, 555 compatible, PDIP-8" (at 107.95 123.19 0) (effects (font (size 1.27 1.27)) (hide yes)))
  (pin "3")
  (pin "4")
  (pin "7")
  (pin "2")
  (pin "6")
  (pin "1")
  (pin "8")
  (pin "5"))
 (symbol
  (lib_id "power:+9V")
  (at 140.97 69.85 0)
  (unit 1)
  (exclude_from_sim no)
  (in_bom yes)
  (on_board yes)
  (dnp no)
  (fields_autoplaced yes)
  (property "Reference" "#PWR02" (at 140.97 73.66 0) (effects (font (size 1.27 1.27)) (hide yes)))
  (property "Value" "+9V" (at 140.97 64.77 0) (effects (font (size 1.27 1.27))))
  (property "Footprint" "" (at 140.97 69.85 0) (effects (font (size 1.27 1.27)) (hide yes)))
  (property "Datasheet" "" (at 140.97 69.85 0) (effects (font (size 1.27 1.27)) (hide yes)))
  (property "Description" "Power symbol creates a global label with name \"+9V\"" (at 140.97 69.85 0) (effects (font (size 1.27 1.27)) (hide yes)))
  (pin "1"))
 (symbol
  (lib_id "Device:C")
  (at 171.45 86.36 180)
  (unit 1)
  (exclude_from_sim no)
  (in_bom yes)
  (on_board yes)
  (dnp no)
  (property "Reference" "C3" (at 175.26 85.0899 0) (effects (font (size 1.27 1.27)) (justify right)))
  (property "Value" "10nF" (at 175.26 87.6299 0) (effects (font (size 1.27 1.27)) (justify right)))
  (property "Footprint" "" (at 170.4848 82.55 0) (effects (font (size 1.27 1.27)) (hide yes)))
  (property "Datasheet" "~" (at 171.45 86.36 0) (effects (font (size 1.27 1.27)) (hide yes)))
  (property "Description" "Unpolarized capacitor" (at 171.45 86.36 0) (effects (font (size 1.27 1.27)) (hide yes)))
  (pin "1")
  (pin "2"))
 (symbol
  (lib_id "Diode:BZV55C75")
  (at 215.9 109.22 270)
  (unit 1)
  (exclude_from_sim no)
  (in_bom yes)
  (on_board yes)
  (dnp no)
  (fields_autoplaced yes)
  (property "Reference" "D2" (at 218.44 107.9499 90) (effects (font (size 1.27 1.27)) (justify left)))
  (property "Value" "1N5388B" (at 218.44 110.4899 90) (effects (font (size 1.27 1.27)) (justify left)))
  (property "Footprint" "Diode_THT:D_DO-201AD_P12.70mm_Horizontal" (at 211.455 109.22 0) (effects (font (size 1.27 1.27)) (hide yes)))
  (property "Datasheet" "https://assets.nexperia.com/documents/data-sheet/BZV55_SER.pdf" (at 215.9 109.22 0) (effects (font (size 1.27 1.27)) (hide yes)))
  (property "Description" "75V, 500mW, 5%, Zener diode, MiniMELF" (at 215.9 109.22 0) (effects (font (size 1.27 1.27)) (hide yes)))
  (pin "2")
  (pin "1"))
 (symbol
  (lib_id "Device:R_US")
  (at 137.16 102.87 90)
  (unit 1)
  (exclude_from_sim no)
  (in_bom yes)
  (on_board yes)
  (dnp no)
  (fields_autoplaced yes)
  (property "Reference" "R1" (at 137.16 96.52 90) (effects (font (size 1.27 1.27))))
  (property "Value" "1K" (at 137.16 99.06 90) (effects (font (size 1.27 1.27))))
  (property "Footprint" "" (at 137.414 101.854 90) (effects (font (size 1.27 1.27)) (hide yes)))
  (property "Datasheet" "~" (at 137.16 102.87 0) (effects (font (size 1.27 1.27)) (hide yes)))
  (property "Description" "Resistor, US symbol" (at 137.16 102.87 0) (effects (font (size 1.27 1.27)) (hide yes)))
  (pin "1")
  (pin "2"))
 (symbol
  (lib_id "Device:R_US")
  (at 82.55 92.71 90)
  (unit 1)
  (exclude_from_sim no)
  (in_bom yes)
  (on_board yes)
  (dnp no)
  (fields_autoplaced yes)
  (property "Reference" "R3" (at 82.55 86.36 90) (effects (font (size 1.27 1.27))))
  (property "Value" "47K" (at 82.55 88.9 90) (effects (font (size 1.27 1.27))))
  (property "Footprint" "" (at 82.804 91.694 90) (effects (font (size 1.27 1.27)) (hide yes)))
  (property "Datasheet" "~" (at 82.55 92.71 0) (effects (font (size 1.27 1.27)) (hide yes)))
  (property "Description" "Resistor, US symbol" (at 82.55 92.71 0) (effects (font (size 1.27 1.27)) (hide yes)))
  (pin "2")
  (pin "1"))
 (symbol
  (lib_id "Device:C")
  (at 76.2 118.11 180)
  (unit 1)
  (exclude_from_sim no)
  (in_bom yes)
  (on_board yes)
  (dnp no)
  (property "Reference" "C1" (at 80.01 116.8399 0) (effects (font (size 1.27 1.27)) (justify right)))
  (property "Value" "2.2nF" (at 80.01 119.3799 0) (effects (font (size 1.27 1.27)) (justify right)))
  (property "Footprint" "" (at 75.2348 114.3 0) (effects (font (size 1.27 1.27)) (hide yes)))
  (property "Datasheet" "~" (at 76.2 118.11 0) (effects (font (size 1.27 1.27)) (hide yes)))
  (property "Description" "Unpolarized capacitor" (at 76.2 118.11 0) (effects (font (size 1.27 1.27)) (hide yes)))
  (pin "2")
  (pin "1"))
 (symbol
  (lib_id "Transistor_FET:IRF840A")
  (at 151.13 102.87 0)
  (unit 1)
  (exclude_from_sim no)
  (in_bom yes)
  (on_board yes)
  (dnp no)
  (fields_autoplaced yes)
  (property "Reference" "U2" (at 157.48 101.5999 0) (effects (font (size 1.27 1.27)) (justify left)))
  (property "Value" "IRF840" (at 157.48 104.1399 0) (effects (font (size 1.27 1.27)) (justify left)))
  (property "Footprint" "Package_TO_SOT_THT:TO-220-3_Vertical" (at 156.21 104.775 0) (effects (font (size 1.27 1.27)
    (italic yes)) (justify left) (hide yes)))
  (property "Datasheet" "https://www.vishay.com/docs/91065/91065.pdf" (at 156.21 106.68 0) (effects (font (size 1.27 1.27)) (justify left) (hide yes)))
  (property "Description" "N-Channel MOSFET, 8A Id, 500V Vds, 850mΩ Rds, TO-220" (at 151.13 102.87 0) (effects (font (size 1.27 1.27)) (hide yes)))
  (pin "2")
  (pin "1")
  (pin "3"))
 (symbol
  (lib_id "Device:C")
  (at 198.12 105.41 180)
  (unit 1)
  (exclude_from_sim no)
  (in_bom yes)
  (on_board yes)
  (dnp no)
  (fields_autoplaced yes)
  (property "Reference" "C4" (at 201.93 104.1399 0) (effects (font (size 1.27 1.27)) (justify right)))
  (property "Value" "10nF" (at 201.93 106.6799 0) (effects (font (size 1.27 1.27)) (justify right)))
  (property "Footprint" "" (at 197.1548 101.6 0) (effects (font (size 1.27 1.27)) (hide yes)))
  (property "Datasheet" "~" (at 198.12 105.41 0) (effects (font (size 1.27 1.27)) (hide yes)))
  (property "Description" "Unpolarized capacitor" (at 198.12 105.41 0) (effects (font (size 1.27 1.27)) (hide yes)))
  (pin "1")
  (pin "2"))
 (symbol
  (lib_id "Diode:1N4007")
  (at 185.42 81.28 0)
  (mirror y)
  (unit 1)
  (exclude_from_sim no)
  (in_bom yes)
  (on_board yes)
  (dnp no)
  (fields_autoplaced yes)
  (property "Reference" "D5" (at 185.42 74.93 0) (effects (font (size 1.27 1.27))))
  (property "Value" "1N4007" (at 185.42 77.47 0) (effects (font (size 1.27 1.27))))
  (property "Footprint" "Diode_THT:D_DO-41_SOD81_P10.16mm_Horizontal" (at 185.42 85.725 0) (effects (font (size 1.27 1.27)) (hide yes)))
  (property "Datasheet" "http://www.vishay.com/docs/88503/1n4001.pdf" (at 185.42 81.28 0) (effects (font (size 1.27 1.27)) (hide yes)))
  (property "Description" "1000V 1A General Purpose Rectifier Diode, DO-41" (at 185.42 81.28 0) (effects (font (size 1.27 1.27)) (hide yes)))
  (property "Sim.Device" "D" (at 185.42 81.28 0) (effects (font (size 1.27 1.27)) (hide yes)))
  (property "Sim.Pins" "1=K 2=A" (at 185.42 81.28 0) (effects (font (size 1.27 1.27)) (hide yes)))
  (pin "2")
  (pin "1"))
 (symbol
  (lib_id "Geiger:HVT-03")
  (at 156.21 86.36 0)
  (unit 1)
  (exclude_from_sim no)
  (in_bom yes)
  (on_board yes)
  (dnp no)
  (fields_autoplaced yes)
  (property "Reference" "T1" (at 154.0002 73.66 0) (effects (font (size 1.27 1.27))))
  (property "Value" "CST1" (at 154.0002 76.2 0) (effects (font (size 1.27 1.27))))
  (property "Footprint" "Transformer_SMD:Transformer_Coilcraft_CST1" (at 156.21 86.36 0) (effects (font (size 1.27 1.27)) (hide yes)))
  (property "Datasheet" "https://www.imagesco.com/geiger/hvt-03.html" (at 156.21 86.36 0) (effects (font (size 1.27 1.27)) (hide yes)))
  (property "Description" "Geiger Counter HV Transformer, Images SI, ~400V output" (at 156.718 74.93 0) (effects (font (size 1.27 1.27)) (hide yes)))
  (pin "1")
  (pin "3")
  (pin "2")
  (pin "4"))
 (symbol
  (lib_id "power:PWR_FLAG")
  (at 52.07 127 0)
  (unit 1)
  (exclude_from_sim no)
  (in_bom yes)
  (on_board yes)
  (dnp no)
  (fields_autoplaced yes)
  (property "Reference" "#FLG02" (at 52.07 125.095 0) (effects (font (size 1.27 1.27)) (hide yes)))
  (property "Value" "PWR_FLAG" (at 52.07 121.92 0) (effects (font (size 1.27 1.27))))
  (property "Footprint" "" (at 52.07 127 0) (effects (font (size 1.27 1.27)) (hide yes)))
  (property "Datasheet" "~" (at 52.07 127 0) (effects (font (size 1.27 1.27)) (hide yes)))
  (property "Description" "Special symbol for telling ERC where power comes from" (at 52.07 127 0) (effects (font (size 1.27 1.27)) (hide yes)))
  (pin "1"))
 (symbol
  (lib_id "power:PWR_FLAG")
  (at 140.97 69.85 90)
  (unit 1)
  (exclude_from_sim no)
  (in_bom yes)
  (on_board yes)
  (dnp no)
  (property "Reference" "#FLG01" (at 139.065 69.85 0) (effects (font (size 1.27 1.27)) (hide yes)))
  (property "Value" "PWR_FLAG" (at 135.89 69.85 0) (effects (font (size 1.27 1.27))))
  (property "Footprint" "" (at 140.97 69.85 0) (effects (font (size 1.27 1.27)) (hide yes)))
  (property "Datasheet" "~" (at 140.97 69.85 0) (effects (font (size 1.27 1.27)) (hide yes)))
  (property "Description" "Special symbol for telling ERC where power comes from" (at 140.97 69.85 0) (effects (font (size 1.27 1.27)) (hide yes)))
  (pin "1"))
 (symbol
  (lib_id "Device:R_US")
  (at 90.17 83.82 0)
  (unit 1)
  (exclude_from_sim no)
  (in_bom yes)
  (on_board yes)
  (dnp no)
  (fields_autoplaced yes)
  (property "Reference" "R2" (at 92.71 82.5499 0) (effects (font (size 1.27 1.27)) (justify left)))
  (property "Value" "47K" (at 92.71 85.0899 0) (effects (font (size 1.27 1.27)) (justify left)))
  (property "Footprint" "" (at 91.186 84.074 90) (effects (font (size 1.27 1.27)) (hide yes)))
  (property "Datasheet" "~" (at 90.17 83.82 0) (effects (font (size 1.27 1.27)) (hide yes)))
  (property "Description" "Resistor, US symbol" (at 90.17 83.82 0) (effects (font (size 1.27 1.27)) (hide yes)))
  (pin "2")
  (pin "1"))
 (symbol
  (lib_id "Device:C")
  (at 63.5 118.11 0)
  (unit 1)
  (exclude_from_sim no)
  (in_bom yes)
  (on_board yes)
  (dnp no)
  (fields_autoplaced yes)
  (property "Reference" "C2" (at 67.31 116.8399 0) (effects (font (size 1.27 1.27)) (justify left)))
  (property "Value" "2.2nF" (at 67.31 119.3799 0) (effects (font (size 1.27 1.27)) (justify left)))
  (property "Footprint" "" (at 64.4652 121.92 0) (effects (font (size 1.27 1.27)) (hide yes)))
  (property "Datasheet" "~" (at 63.5 118.11 0) (effects (font (size 1.27 1.27)) (hide yes)))
  (property "Description" "Unpolarized capacitor" (at 63.5 118.11 0) (effects (font (size 1.27 1.27)) (hide yes)))
  (pin "2")
  (pin "1"))
 (symbol
  (lib_id "Device:R_US")
  (at 227.33 86.36 90)
  (mirror x)
  (unit 1)
  (exclude_from_sim no)
  (in_bom yes)
  (on_board yes)
  (dnp no)
  (property "Reference" "R4" (at 227.33 92.71 90) (effects (font (size 1.27 1.27))))
  (property "Value" "10M" (at 227.33 90.17 90) (effects (font (size 1.27 1.27))))
  (property "Footprint" "" (at 227.584 87.376 90) (effects (font (size 1.27 1.27)) (hide yes)))
  (property "Datasheet" "~" (at 227.33 86.36 0) (effects (font (size 1.27 1.27)) (hide yes)))
  (property "Description" "Resistor, US symbol" (at 227.33 86.36 0) (effects (font (size 1.27 1.27)) (hide yes)))
  (pin "2")
  (pin "1"))
 (symbol
  (lib_id "Sensor:Nuclear-Radiation_Detector")
  (at 236.22 105.41 0)
  (unit 1)
  (exclude_from_sim no)
  (in_bom yes)
  (on_board yes)
  (dnp no)
  (fields_autoplaced yes)
  (property "Reference" "V1" (at 240.03 103.1263 0) (effects (font (size 1.27 1.27)) (justify left)))
  (property "Value" "Nuclear-Radiation_Detector" (at 240.03 105.6663 0) (effects (font (size 1.27 1.27)) (justify left)))
  (property "Footprint" "" (at 241.3 102.87 0) (effects (font (size 1.27 1.27)) (hide yes)))
  (property "Datasheet" "~" (at 236.22 105.41 0) (effects (font (size 1.27 1.27)) (hide yes)))
  (property "Description" "Generic radiation detector" (at 236.22 105.41 0) (effects (font (size 1.27 1.27)) (hide yes)))
  (pin "1")
  (pin "2"))
 (symbol
  (lib_id "Diode:1N4007")
  (at 140.97 86.36 90)
  (unit 1)
  (exclude_from_sim no)
  (in_bom yes)
  (on_board yes)
  (dnp no)
  (fields_autoplaced yes)
  (property "Reference" "D6" (at 143.51 85.0899 90) (effects (font (size 1.27 1.27)) (justify right)))
  (property "Value" "1N4007" (at 143.51 87.6299 90) (effects (font (size 1.27 1.27)) (justify right)))
  (property "Footprint" "Diode_THT:D_DO-41_SOD81_P10.16mm_Horizontal" (at 145.415 86.36 0) (effects (font (size 1.27 1.27)) (hide yes)))
  (property "Datasheet" "http://www.vishay.com/docs/88503/1n4001.pdf" (at 140.97 86.36 0) (effects (font (size 1.27 1.27)) (hide yes)))
  (property "Description" "1000V 1A General Purpose Rectifier Diode, DO-41" (at 140.97 86.36 0) (effects (font (size 1.27 1.27)) (hide yes)))
  (property "Sim.Device" "D" (at 140.97 86.36 0) (effects (font (size 1.27 1.27)) (hide yes)))
  (property "Sim.Pins" "1=K 2=A" (at 140.97 86.36 0) (effects (font (size 1.27 1.27)) (hide yes)))
  (pin "2")
  (pin "1"))
 (symbol
  (lib_id "Diode:BZV55C75")
  (at 215.9 101.6 270)
  (unit 1)
  (exclude_from_sim no)
  (in_bom yes)
  (on_board yes)
  (dnp no)
  (property "Reference" "D1" (at 218.44 100.3299 90) (effects (font (size 1.27 1.27)) (justify left)))
  (property "Value" "1N5388B" (at 218.44 102.8699 90) (effects (font (size 1.27 1.27)) (justify left)))
  (property "Footprint" "Diode_THT:D_DO-201AD_P12.70mm_Horizontal" (at 211.455 101.6 0) (effects (font (size 1.27 1.27)) (hide yes)))
  (property "Datasheet" "https://assets.nexperia.com/documents/data-sheet/BZV55_SER.pdf" (at 215.9 101.6 0) (effects (font (size 1.27 1.27)) (hide yes)))
  (property "Description" "75V, 500mW, 5%, Zener diode, MiniMELF" (at 215.9 101.6 0) (effects (font (size 1.27 1.27)) (hide yes)))
  (pin "2")
  (pin "1"))
 (symbol
  (lib_id "Diode:1N4007")
  (at 185.42 91.44 0)
  (mirror y)
  (unit 1)
  (exclude_from_sim no)
  (in_bom yes)
  (on_board yes)
  (dnp no)
  (property "Reference" "D7" (at 185.42 97.79 0) (effects (font (size 1.27 1.27))))
  (property "Value" "1N4007" (at 185.42 95.25 0) (effects (font (size 1.27 1.27))))
  (property "Footprint" "Diode_THT:D_DO-41_SOD81_P10.16mm_Horizontal" (at 185.42 95.885 0) (effects (font (size 1.27 1.27)) (hide yes)))
  (property "Datasheet" "http://www.vishay.com/docs/88503/1n4001.pdf" (at 185.42 91.44 0) (effects (font (size 1.27 1.27)) (hide yes)))
  (property "Description" "1000V 1A General Purpose Rectifier Diode, DO-41" (at 185.42 91.44 0) (effects (font (size 1.27 1.27)) (hide yes)))
  (property "Sim.Device" "D" (at 185.42 91.44 0) (effects (font (size 1.27 1.27)) (hide yes)))
  (property "Sim.Pins" "1=K 2=A" (at 185.42 91.44 0) (effects (font (size 1.27 1.27)) (hide yes)))
  (pin "2")
  (pin "1"))
 (symbol
  (lib_id "Device:Buzzer")
  (at 128.27 114.3 0)
  (unit 1)
  (exclude_from_sim no)
  (in_bom yes)
  (on_board yes)
  (dnp no)
  (fields_autoplaced yes)
  (property "Reference" "BZ1" (at 132.08 113.0299 0) (effects (font (size 1.27 1.27)) (justify left)))
  (property "Value" "Buzzer" (at 132.08 115.5699 0) (effects (font (size 1.27 1.27)) (justify left)))
  (property "Footprint" "" (at 127.635 111.76 90) (effects (font (size 1.27 1.27)) (hide yes)))
  (property "Datasheet" "~" (at 127.635 111.76 90) (effects (font (size 1.27 1.27)) (hide yes)))
  (property "Description" "Buzzer, polarized" (at 128.27 114.3 0) (effects (font (size 1.27 1.27)) (hide yes)))
  (pin "1")
  (pin "2"))
 (symbol
  (lib_id "power:GND")
  (at 52.07 127 0)
  (unit 1)
  (exclude_from_sim no)
  (in_bom yes)
  (on_board yes)
  (dnp no)
  (fields_autoplaced yes)
  (property "Reference" "#PWR01" (at 52.07 133.35 0) (effects (font (size 1.27 1.27)) (hide yes)))
  (property "Value" "GND" (at 52.07 132.08 0) (effects (font (size 1.27 1.27))))
  (property "Footprint" "" (at 52.07 127 0) (effects (font (size 1.27 1.27)) (hide yes)))
  (property "Datasheet" "" (at 52.07 127 0) (effects (font (size 1.27 1.27)) (hide yes)))
  (property "Description" "Power symbol creates a global label with name \"GND\" , ground" (at 52.07 127 0) (effects (font (size 1.27 1.27)) (hide yes)))
  (pin "1"))
 (sheet_instances
  (path ""
   (page "1")))
 (embedded_fonts no))
